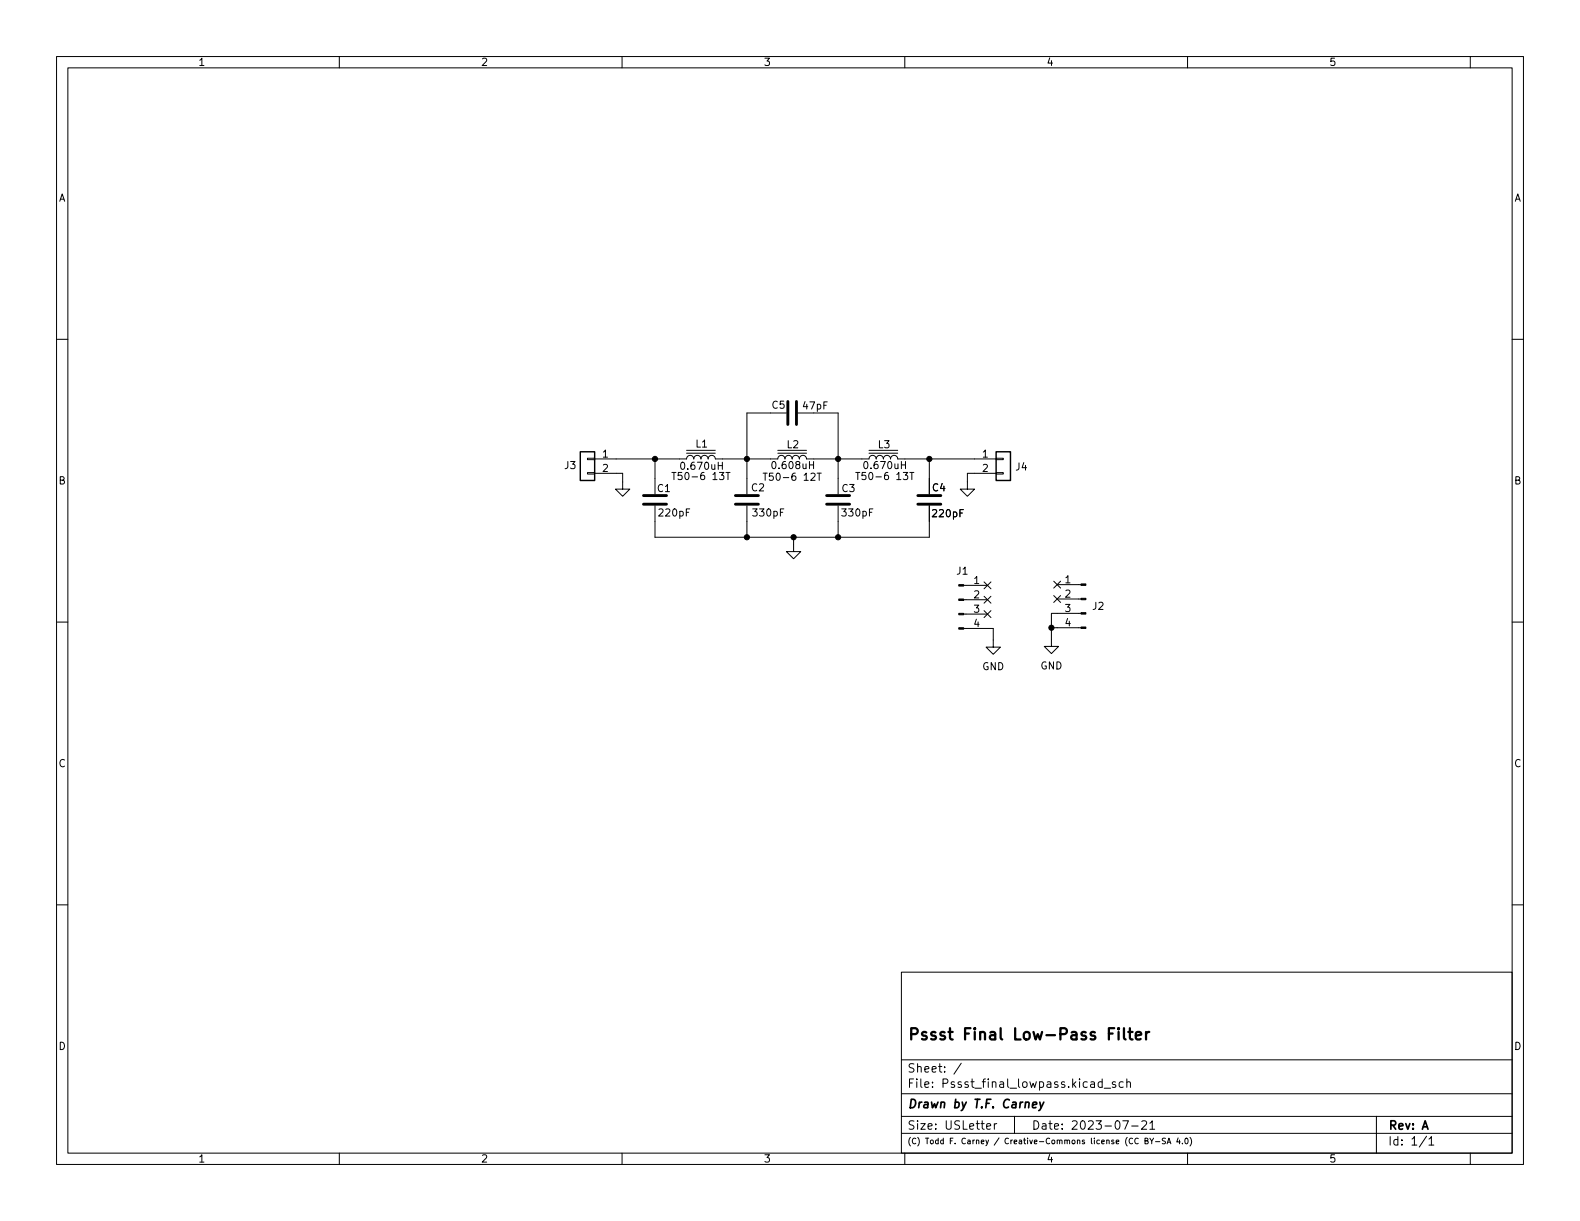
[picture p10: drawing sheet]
<svg xmlns="http://www.w3.org/2000/svg" width="279mm" height="216mm" viewBox="0 0 279 216" stroke-linecap="round" stroke-linejoin="round" font-family="sans-serif">
<g fill="none" stroke="#000" stroke-width=".18">
<path d="M10 10h259.4v195.9h-259.4zM12 12h255.4v191.9h-255.4zM60 10v2M110 10v2M160 10v2M210 10v2M260 10v2M10 60h2M267.4 60h2M121.4 79.6h5.1M136.3 73h-4.2v14.4M137.5 79.6h5.1"/>
<path d="M141.1 73h7.1v14.4M153.7 79.6h5M103.9 83.6h1.3v.2h-1.3zM103.9 81h1.3v.3h-1.3zM105.2 81.2l16.2-.1a.64 .64 0 0 1 .7-.6 .64 .64 0 0 1 .6 .7 .64 .64 0 0 1 .6-.7 .64 .64 0 0 1 .7 .7 .64 .64 0 0 1 .6-.7 .64 .64 0 0 1 .6 .7 .64 .64 0 0 1 .7-.7 .64 .64 0 0 1 .6 .7l11-.1a.64 .64 0 0 1 .7-.6 .64 .64 0 0 1 .6 .7 .64 .64 0 0 1 .6-.7 .64 .64 0 0 1 .7 .7 .64 .64 0 0 1 .6-.7 .64 .64 0 0 1 .7 .7 .64 .64 0 0 1 .6-.7 .64 .64 0 0 1 .6 .7l11.1-.1a.64 .64 0 0 1 .6-.6 .64 .64 0 0 1 .6 .7 .64 .64 0 0 1 .7-.7 .64 .64 0 0 1 .6 .7 .64 .64 0 0 1 .6-.7 .64 .64 0 0 1 .7 .7 .64 .64 0 0 1 .6-.7 .64 .64 0 0 1 .6 .7h17.4M105.2 83.7h4.9v2.8h1.3l-1.3 1.3-1.3-1.3h1.3M115.8 81.2v6.2M115.8 89.4v5.6h48.5v-5.6M121.4 80.1h5.1M122 90h-.6v1.3M124.5 83.5l-.4 .1a.86 .86 0 0 0 0 1.2l.5-.1v-.4l-.2-.3h-.3l-.2 .3M127 82.3h.7"/>
<path d="M127.7 81.7v1.3M132.1 89.4v5.6M137.5 80.1h5.1M138.6 90h-.6v1.3M140.3 95v2.5h1.3l-1.3 1.3-1.2-1.3h1.2M140.6 83.7h-.3a.86 .86 0 0 0 0 1.2l.4-.1v-.4l-.2-.3h-.2l-.3 .3M143.1 82.2h.8M143.9 81.6v1.3M148.2 89.4v5.6M153.7 80.1h5M154.4 90h-.7v1.3M157 83.5l-.4 .1a.86 .86 0 0 0 0 1.2l.5-.1v-.4l-.2-.3h-.3l-.2 .3"/>
<path d="M159.4 82.2h.7M160.1 81.6v1.3M164.3 81.2v6.2M170.4 90.1h-.6v1.3M176.1 83.6h1.3v.2h-1.3zM176.1 81h1.3v.3h-1.3zM176.1 83.7h-5v2.8h1.2l-1.2 1.3-1.3-1.3h1.3M10 110h2M170.4 111.1h5.2v3.3h-1.2l1.2 1.3 1.3-1.3h-1.3M170.4 108.6h4.2M170.4 106h4.2M170.4 103.5h4.2"/>
<path d="M174 108l1.2 1.2M174 102.9l1.2 1.2M174 105.4l1.2 1.3M175.2 108l-1.2 1.2M175.2 102.9l-1.2 1.2M175.2 105.4l-1.2 1.3M185.9 111h5.3M186.3 102.8l1.3 1.2M186.3 105.3l1.3 1.2M186.9 105.9h4.3M186.9 103.4h4.3M187.6 102.8l-1.3 1.2"/>
<path d="M187.6 105.3l-1.3 1.2M191.2 108.5h-5.3v5.8h1.3l-1.3 1.3-1.2-1.3h1.2M267.4 110h2M10 160h2M267.4 160h2M159.4 171.9h108v32h-108zM159.4 197.4h108M159.4 193.4h108M159.4 187.4h108M164.9 192.1v.2M164.9 191.4v.1M167 189.4v.2"/>
<path d="M167 188.7v.1M170 188l-1.3 1.9M176.3 198.7h-.3l-.2 .3M179.4 197.4v3M195.3 192.4h1.1M197.3 191.4l-.4-.1-.2 .2 .1 .2 .5 .2v.3h-.6M198.6 191.4l-.4-.1-.3 .3v.4l.1 .2h.6M199.3 191.4l.2-.1 .3 .1 .1 .9M199.3 190.8v1.5M200.1 199.1h1.2M201.9 198.3l.6-.1 .2 .1 .1 .3-1 1.1h1M203.3 198.6l.5-.4v1.5"/>
<path d="M203.3 199.7h.9M243.4 197.4v6.5M60 203.9v2M110 203.9v2M159.4 200.4h108M160 203.9v2M178.3 201.3a.44 .44 0 0 0-.6 .5 .44 .44 0 0 0 .6 .4M190.5 201.7l.4-.1 .1 .7M191.8 201.6h-.3l-.1 .1v.2l.4 .1v.2h-.4M193 201.3v.8l.1 .2M199.3 201.1a1.15 1.15 0 0 0 0 1.5M202.5 201.7h.4l.1-.4h-.5v1h.4l.1-.4-.2-.2"/>
<path d="M208.3 201.2l-.2 .7h.6M208.6 201.6v.7M210 203.9v2M252.7 201.4l.4-.4v1.5M252.7 202.5h.8M260 203.9v2"/>
</g>
<path d="M193.6 182.6l-.5-.1-.2 .3v.2l.7 .2 .1 .2-.1 .3-.2 .1-.5-.1" fill="none" stroke="#000" stroke-width=".4"/>
<path d="M102.6 79.9h2.6v5.1h-2.6zM176.1 79.9h2.6v5.1h-2.6z" fill="none" stroke="#000" stroke-width=".25"/>
<path d="M139.3 71v4.1M140.8 71v4.1M113.8 89.2h4.1M113.8 87.6h4.1M130 89.2h4.1M130 87.6h4.1M146.2 89.2h4M146.2 87.6h4M162.3 89.2h4.1M162.3 87.6h4.1" fill="none" stroke="#000" stroke-width=".51"/>
<g fill="#000" stroke="#000" stroke-width=".18">
<path d="M169.5 111h.9v.3h-.9zM169.5 108.5h.9v.2h-.9zM169.5 105.9h.9v.3h-.9zM169.5 103.4h.9v.2h-.9zM191.2 110.9h.8v.2h-.8zM191.2 108.3h.8v.3h-.8zM191.2 105.8h.8v.2h-.8zM191.2 103.3h.8v.2h-.8z"/>
<circle cx="115.8" cy="81.2" r=".46"/>
<circle cx="132.1" cy="81.2" r=".46"/>
<circle cx="132.1" cy="95" r=".46"/>
<circle cx="140.3" cy="95" r=".46"/>
<circle cx="148.2" cy="95" r=".46"/>
<circle cx="148.2" cy="81.2" r=".46"/>
<circle cx="164.3" cy="81.2" r=".46"/>
<circle cx="185.9" cy="111" r=".46"/>
</g>
<g font-size="2.8">
<text x="160.4" y="184.5">Pssst</text>
<text x="170.3" y="184.5">Final</text>
<text x="179.6" y="184.5">Low-Pass</text>
<text x="196.6" y="184.5">Filter</text>
</g>
<g font-size="2.1">
<text x="160.4" y="190.1">Sheet:</text>
<text x="160.4" y="196.4">Drawn</text>
<text x="160.4" y="192.8">File:</text>
<text x="166.8" y="192.8">Pssst_final_lowpass.kicad_sch</text>
<text x="168.6" y="196.4">by T.F.</text>
<text x="177.8" y="196.4">Carney</text>
<text x="160.4" y="200.2">Size:</text>
<text x="167.1" y="200.2">USLetter</text>
<text x="182.4" y="200.2">Date:</text>
<text x="189.4" y="200.2">2023-07-21</text>
<text x="245.4" y="200.2">Rev:</text>
<text x="245.4" y="203">Id:</text>
<text x="249.5" y="203">1/1</text>
<text x="251.5" y="200.2">A</text>
</g>
<g font-size="1.8">
<text x="35" y="12">1</text>
<text x="85" y="12">2</text>
<text x="135" y="12">3</text>
<text x="185" y="12">4</text>
<text x="235" y="12">5</text>
<text x="10.4" y="36">A</text>
<text x="267.8" y="36">A</text>
<text x="136.4" y="72.7">C5</text>
<text x="141.7" y="72.8">47pF</text>
<text x="99.7" y="83.3">J3</text>
<text x="106.4" y="80.9">1</text>
<text x="106.4" y="83.4">2</text>
<text x="120" y="83.4">0.670uH</text>
<text x="122.9" y="79.5">L1</text>
<text x="136.2" y="83.3">0.608uH</text>
<text x="139" y="79.6">L2</text>
<text x="152.4" y="83.3">0.670uH</text>
<text x="155.1" y="79.6">L3</text>
<text x="173.6" y="80.9">1</text>
<text x="173.6" y="83.4">2</text>
<text x="179.5" y="83.6">J4</text>
<text x="10.3" y="86">B</text>
<text x="116.1" y="87.4">C1</text>
<text x="118.6" y="84.9">T50-6</text>
<text x="125.9" y="84.9">13T</text>
<text x="132.7" y="87.3">C2</text>
<text x="134.7" y="85">T50-6</text>
<text x="142" y="85">12T</text>
<text x="148.7" y="87.4">C3</text>
<text x="151.1" y="84.9">T50-6</text>
<text x="158.4" y="84.9">13T</text>
<text x="164.7" y="87.3">C4</text>
<text x="267.7" y="86">B</text>
<text x="116.2" y="91.7">220pF</text>
<text x="132.8" y="91.7">330pF</text>
<text x="148.6" y="91.7">330pF</text>
<text x="164.6" y="91.8">220pF</text>
<text x="169" y="102">J1</text>
<text x="172" y="103.3">1</text>
<text x="172" y="105.8">2</text>
<text x="188.2" y="103.1">1</text>
<text x="188.2" y="105.7">2</text>
<text x="172" y="108.3">3</text>
<text x="172" y="110.9">4</text>
<text x="188.2" y="108.2">3</text>
<text x="188.2" y="110.7">4</text>
<text x="193" y="108.2">J2</text>
<text x="173.6" y="118.9">GND</text>
<text x="183.9" y="118.8">GND</text>
<text x="10.3" y="136">C</text>
<text x="267.7" y="136">C</text>
<text x="10.3" y="186">D</text>
<text x="267.7" y="186">D</text>
<text x="35" y="205.9">1</text>
<text x="85" y="205.9">2</text>
<text x="135" y="205.9">3</text>
<text x="185" y="205.9">4</text>
<text x="235" y="205.9">5</text>
</g>
<g font-size="1.4">
<text x="160.4" y="202.6">(C)</text>
<text x="163.6" y="202.6">Todd</text>
<text x="168" y="202.6">F.</text>
<text x="170.3" y="202.6">Carney</text>
<text x="176.2" y="202.6">/</text>
<text x="178.2" y="202.6">Creative-Commons</text>
<text x="193.6" y="202.6">license</text>
<text x="199.8" y="202.6">(CC</text>
<text x="203.4" y="202.6">BY-SA</text>
<text x="209.2" y="202.6">4.0)</text>
</g>
</svg>
